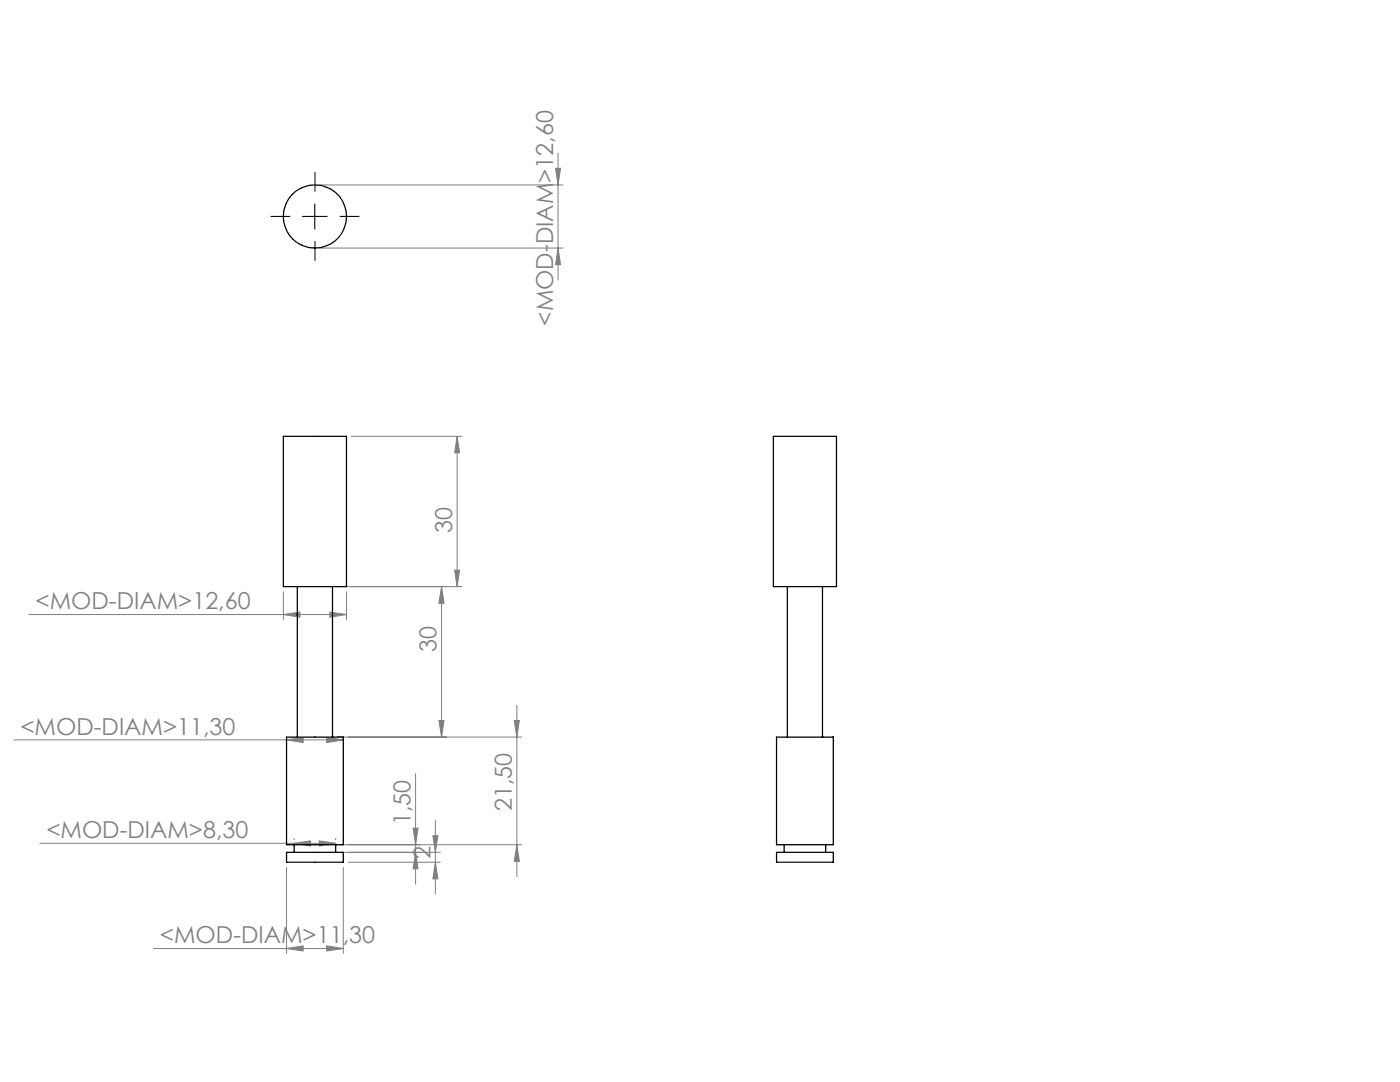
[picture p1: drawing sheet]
<svg xmlns="http://www.w3.org/2000/svg" width="279mm" height="216mm" viewBox="0 0 279 216" stroke-linecap="round" stroke-linejoin="round" font-family="sans-serif">
<g fill="none" stroke="#808080" stroke-width=".2">
<path d="M63.9 36.9h48.5M110.9 33.6h1l-.5 3.3zM111.4 30.6v25.2M63.9 49.5h48.5M111.4 49.5l.5 3.3h-1zM70.1 87.1h22.1M91.2 87.1v30M91.2 87.1l.5 3.2h-1zM56.6 118.1v5.5M67.3 117.1h24.9M69.1 118.1v5.5M88.1 117.1v30"/>
<path d="M88.1 117.1l.5 3.3h-1zM90.7 113.8h1l-.5 3.3zM5.8 122.6h63.3M56.6 122.6l3.3-.5v1.1zM65.8 122.1l3.3 .5-3.3 .6zM2.8 147.6h65.7M57.2 147.6l3.3-.5v1.1zM65.2 147.1l3.3 .5-3.3 .6zM67.3 147.1h36.8M82.9 154.4v22M87.6 143.8h1l-.5 3.3zM102.6 143.8h1l-.4 3.3z"/>
<path d="M103.2 140.7v34.2M7.9 168.3h59.1M57.2 173.1v17.2M58.7 168.3l3.3-.5v1zM58.7 167.3v.3M63.7 167.8l3.3 .5-3.3 .5zM67 167.3v.3M68 168.6h36.1M68 170.1h19.9M68.5 173.1v17.2M69.5 172h18.4M82.4 165.2h1l-.5 3.4z"/>
<path d="M82.9 170.1l.5 3.3h-1zM86.4 166.8h1l-.5 3.3zM86.9 163.7v14.7M86.9 172l.5 3.4h-1zM103.2 168.6l.4 3.3h-1zM30.6 189.3h37.9M57.2 189.3l3.3-.6v1.1zM65.2 188.7l3.3 .6-3.3 .5z"/>
</g>
<path d="M62.9 38.2v-3.8M57.9 43.2h-3.8M62.9 48.2v3.8M67.9 43.2h3.8" fill="none" stroke="#000" stroke-width=".2" stroke-dasharray="15.2 1.3 1.3 1.3"/>
<path d="M60.4 43.2h4.9M62.8 40.7v5" fill="none" stroke="#000" stroke-width=".2"/>
<g fill="#808080">
<path d="M65.2 188.7l3.3 .6-3.3 .5zM57.2 189.3l3.3-.6v1.1zM65.2 147.1l3.3 .5-3.3 .6zM57.2 147.6l3.3-.5v1.1zM65.8 122.1l3.3 .5-3.3 .6zM56.6 122.6l3.3-.5v1.1z"/>
<path d="M58.7 168.3l3.3-.5v1zM63.7 167.8l3.3 .5-3.3 .5z"/>
<path d="M90.7 113.8h1l-.5 3.3zM91.2 87.1l.5 3.2h-1zM87.6 143.8h1l-.5 3.3zM88.1 117.1l.5 3.3h-1zM103.2 168.6l.4 3.3h-1zM102.6 143.8h1l-.4 3.3zM86.9 172l.5 3.4h-1zM86.4 166.8h1l-.5 3.3zM82.9 170.1l.5 3.3h-1zM82.4 165.2h1l-.5 3.4z"/>
<path d="M110.9 33.6h1l-.5 3.3zM111.4 49.5l.5 3.3h-1z"/>
</g>
<g fill="none" stroke="#000" stroke-width=".25">
<path d="M56.6 87.1h12.5v30h-12.5zM154.3 87.1h12.6v30h-12.6zM59.3 117.1v30M66.4 117.1v30M157.1 117.1v30M164.1 117.1v30M57.2 147.1h11.3v21.5h-11.3zM155 147.1h11.3v21.5h-11.3zM57.2 170.1h11.3v1.9h-11.3zM58.7 168.6v1.5M67 168.6v1.5M155 170.1h11.3v1.9h-11.3z"/>
<path d="M156.5 168.6v1.5M164.8 168.6v1.5"/>
<circle cx="62.8" cy="43.2" r="6.3"/>
</g>
<g font-size="4.7" fill="#808080">
<text x="110.4" y="65" transform="rotate(-90 110.4 65)">&lt;MOD-DIAM&gt;12,60</text>
<text x="90.2" y="106.3" transform="rotate(-90 90.2 106.3)">30</text>
<text x="7.1" y="121.6">&lt;MOD-DIAM&gt;12,60</text>
<text x="87.1" y="130" transform="rotate(-90 87.1 130)">30</text>
<text x="4.1" y="146.6">&lt;MOD-DIAM&gt;11,30</text>
<text x="102.2" y="161.8" transform="rotate(-90 102.2 161.8)">21,50</text>
<text x="9.3" y="167.3">&lt;MOD-DIAM&gt;8,30</text>
<text x="81.9" y="164.7" transform="rotate(-90 81.9 164.7)">1,50</text>
<text x="85.9" y="171.4" transform="rotate(-90 85.9 171.4)">2</text>
<text x="31.9" y="188.2">&lt;MOD-DIAM&gt;11,30</text>
</g>
</svg>
